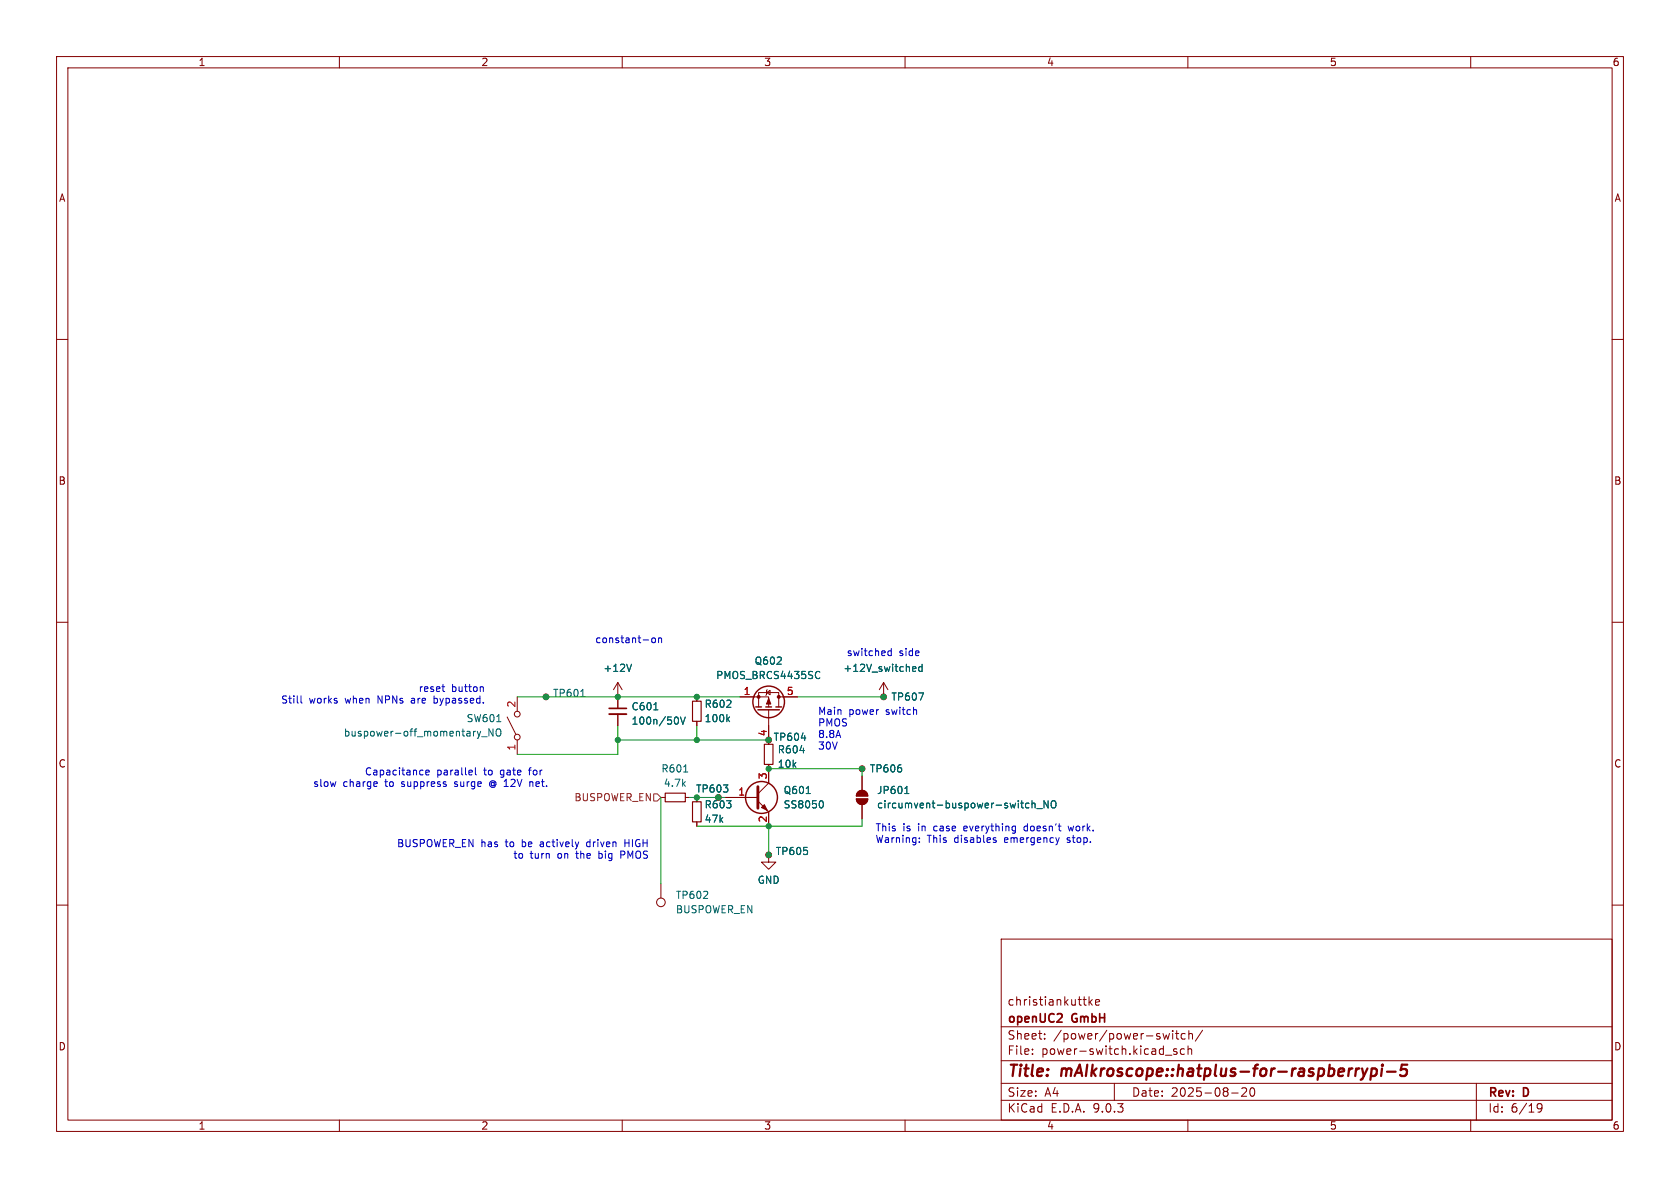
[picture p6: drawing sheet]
<svg xmlns="http://www.w3.org/2000/svg" width="297mm" height="210mm" viewBox="0 0 297 210" stroke-linecap="round" stroke-linejoin="round" font-family="sans-serif">
<g fill="none" stroke="#840000" stroke-width=".18">
<path d="M10 10h277v190h-277zM12 12h273v186h-273zM60 10v2M110 10v2M160 10v2M210 10v2M260 10v2M10 60h2M285 60h2M10 110h2M285 110h2M89.7 126.7l1.5 3.1"/>
<path d="M91.4 123.2v2.5M91.4 130.8v2.6M96.5 123.2h.1M109.2 123.2h.1M109.2 120.7v4.5M109.2 126.2v2.1M109.2 120.7l-.7 1.2M109.2 120.7l.8 1.2M123.2 123.2v.8M123.2 127.5v.8M130.8 123.2h5.1v1.8M134.1 125v-2.6h3.6v2.6"/>
<path d="M135.5 122.4l.6-.4v.8zM135.6 121.9l-.1 .1v.8l-.1 .1M135.9 125.5v6.1M135.9 135.1v3.3l-1.9 1.9M137.7 123.2h3.3M152.4 135.9h.1M152.4 137.2v2.5M156.2 123.2h.1M156.2 120.7l-.8 1.2M156.2 120.7l.8 1.2M156.2 120.7v2.5M116.8 156.2v2.6"/>
<path d="M116.8 141h.8M121.2 141h.7M123.2 141v.7M123.2 145.3v.8M127 141h.1M128.3 141h5.7M134 141.6l1.9 1.9v2.6M135.9 151.1h.1M135.9 151.1v1.3h1.3l-1.3 1.3-1.3-1.3h1.3M151.4 141.2h2a1.02 1.02 0 0 1-1 1 1.02 1.02 0 0 1-1-1zM151.7 140a1.02 1.02 0 0 1 1.1-.2 1.02 1.02 0 0 1 .6 .9h-2zM152.4 142.2v2.6"/>
<path d="M10 160h2M177 166h108v32h-108zM191.5 176.7h.5M191.9 177.7h.1M192.5 176.2v1.5M192.7 177.1l.4 .6M193.1 176.7l-.6 .6M193.7 177.2l.7-.1-.1-.3-.4-.1-.2 .2v.7h.6M285 160h2M60 198v2M110 198v2M160 198v2"/>
<path d="M177 194.5h108M177 191.5h108M177 187.5h108M177 181.5h108M182.5 186.3v.1M182.5 185.5v.1M184.7 183.6v.1M184.7 182.8v.1M197 191.5v3M206 186.5h1.2M206.7 182.7l-.2 1M207.3 182.2v.1"/>
<path d="M207.3 182.7v1M207.8 182.7h.6M208 182.2v1.3l.4 .2M208 185.5l-.3-.1-.2 .2v.2l.5 .2v.3h-.5M209.4 185.5l-.4-.1-.3 .3v.4l.1 .2h.6M209.5 182.8l-.4-.1-.3 .3v.4l.2 .2h.5M210 198v2M210 185.5l.2-.1 .4 .1 .1 .9M210 184.9v1.5M210.2 182.8l.2-.1 .3 .1 .1 .9M210.2 182.2v1.5M212.6 182.1l-1.3 2"/>
<path d="M217.7 193.2h1.2M220.3 192.4v.5l-.8 .9h.9M221.1 192.4a.81 .81 0 0 0 .4 1.4l.2-.1 .1-.5-.1-.8M260 198v2M261 191.5v6.5M271.7 195.4l.3-.3 .5 .1a.99 .99 0 0 1-.3 1.4h-.3M271.7 195.7l.3 .3h.3l.3-.3"/>
<circle cx="91.4" cy="126.2" r=".51"/>
<circle cx="91.4" cy="130.3" r=".51"/>
<circle cx="96.5" cy="123.2" r=".51"/>
<circle cx="135.9" cy="130.8" r=".51"/>
<circle cx="152.4" cy="135.9" r=".51"/>
<circle cx="156.2" cy="123.2" r=".51"/>
<circle cx="116.8" cy="159.5" r=".76"/>
<circle cx="127" cy="141" r=".51"/>
<circle cx="135.9" cy="151.1" r=".51"/>
</g>
<path d="M241.8 188.9l-.7 1.3M242.5 189l.2-.1 .6 .1 .1 .3-.1 .5a.66 .66 0 0 1-.9 .3M242.5 188.9l-.2 2M244.3 188.9l-.1 1.3M244.4 188.2l-.1 .1 .1 .1M244.4 188.2l.1 .1-.1 .1M244.4 188.2v.2M245.2 189.4h1.5M248.8 188.2h-1l-.2 1 .3-.2 .7 .1 .1 .3-.1 .6-.3 .2h-.5l-.3-.2" fill="none" stroke="#840000" stroke-width=".4"/>
<path d="M107.7 125.2h3" fill="none" stroke="#840000" stroke-width=".3"/>
<path d="M107.7 126.2h3" fill="none" stroke="#840000" stroke-width=".33"/>
<g fill="none" stroke="#006464" stroke-width=".18">
<path d="M111.6 117.4l-.4 1.3M144.4 118.7h.3l.2 .1M144.9 119.8l-.2 .2-.3-.1M161.5 117.8l.4 .1v.2l-.6 .2M161.9 118.6l-.4 .1M163 117.9l-.3-.1-.3 .3 .1 .5h.5M163 117.4v1.3M85 129.3l-.3 .8M85.2 130.2h.9M87.2 128.8v1.3l-.8-1.3v1.3M87.8 129l.2-.2a.43 .43 0 0 1 .5 .5v.4a.42 .42 0 0 1-.4 .4 .42 .42 0 0 1-.4-.4zM87.8 127.6h.7"/>
<path d="M102.7 123.1h.7M115.6 125.5h.7M119.6 126.7a.79 .79 0 0 1 0 1.3M120.3 126.7l.4 1.3 .4-1.3M120.9 136.5h.7M128.6 127.1l.4 .5M129 126.7l-.5 .5M141.4 132.7h.8M141.7 130.5h.7M160.2 139.2l.1-.2v1.3M162.4 122.5h.9l-.6 1.3M142.5 140.3h.8"/>
<path d="M145.3 141.5a.79 .79 0 0 1 0 1.3M159.9 140.3h.8M181.4 142.8h.5M181.4 142h.5M182.4 142.1l.2-.1h.3l.1 .8M182.4 141.5v1.3M183.3 142.9h1M185.3 141.5v1.3l-.7-1.3v1.3M186 141.6l.1-.1a.43 .43 0 0 1 .6 .5v.4a.42 .42 0 0 1-.4 .4 .42 .42 0 0 1-.5-.4v-.4z"/>
</g>
<path d="M122.4 124h1.6v3.5h-1.6zM135.1 131.6h1.6v3.5h-1.6zM117.6 140.2h3.6v1.5h-3.6zM122.4 141.7h1.6v3.6h-1.6z" fill="none" stroke="#840000" stroke-width=".2"/>
<path d="M134 139.1v3.8" fill="none" stroke="#840000" stroke-width=".51"/>
<g fill="none" stroke="#840000" stroke-width=".25">
<path d="M133.6 125h1M134 125.5h3.8M135.4 125h1M137.2 125h1"/>
<circle cx="135.9" cy="124.1" r="2.79"/>
<circle cx="134.6" cy="141" r="2.82"/>
</g>
<g fill="#840000" stroke="#840000" stroke-width=".18">
<path d="M134.6 142.7l.5-.5 .5 1.1z"/>
<path d="M135.9 123.4l.4 1.1h-.8z"/>
<path d="M151.4 141.2h2a1.02 1.02 0 0 1-1 1 1.02 1.02 0 0 1-1-1z"/>
<path d="M151.7 140a1.02 1.02 0 0 1 1.1-.2 1.02 1.02 0 0 1 .6 .9h-2z"/>
<circle cx="137.7" cy="123.2" r=".25"/>
<circle cx="134.1" cy="123.2" r=".25"/>
</g>
<path d="M115.6 140.3h.6l.6 .7-.6 .6h-.6z" fill="none" stroke="#725600" stroke-width=".18"/>
<path d="M91.4 123.2h39.4M109.2 130.8h26.7M109.2 128.3v5.1h-17.8M123.2 128.3v2.5M135.9 135.9h16.5v1.3M141 123.2h15.2M116.8 141v15.2M121.9 141h6.4M135.9 146.1v5M152.4 144.8v1.3h-29.2" fill="none" stroke="#009600" stroke-width=".18"/>
<g fill="none" stroke="#0000c2" stroke-width=".18">
<path d="M115.3 112.8h.3l.3 .2v.4l-.3 .2h-.3l-.1-.2zM116.4 112.9l.2-.1h.3l.1 .8M116.4 112.8v.8M157 115.7l.2 .2 .4-.1M157.6 114.6v1.3M157.6 115.1h-.4l-.2 .2M53.2 123v1.1l.2 .2M66.5 138.2l.2 .3-.6 .1M66.6 139h-.1M74.7 136.1l.1 .1M74.8 136.9l-.1 .1M75.3 136.6l.6-.2-.1-.2-.3-.1-.2 .2v.6h.5"/>
<path d="M76.7 123v1.3M76.7 124.2l.2 .1M76.9 123.4l-.2 .1M78.1 121.4h.5M78.4 122.2h.2M83.3 136.1l.2 .3-.6 .2M83.4 136.9l-.1 .1M84 135.7v1.1l.2 .2M85.1 121.4l.3 .2v.6M86.9 138.1a.59 .59 0 0 0-.4 .5 .59 .59 0 0 0 .4 .6M93.7 138.2h.3l.2 .2M103.8 148.9l-.1 .2 .1 .5"/>
<path d="M109.7 151.1h.5M110.2 150.4h-.5v1.3M110.5 148.4v1.3M110.5 149h.7M162.5 148.8v.1M162.5 148.1v.2M175.8 148.5l.3 .1v.1l-.1 .2h-.3M181.2 146.1l-.2 .2 .2 .5M187.3 148.1l-.3 .8M188.8 146l.3 .9 .2-.6"/>
</g>
<g fill="#009600" stroke="#009600" stroke-width=".18">
<circle cx="96.5" cy="123.2" r=".46"/>
<circle cx="109.2" cy="123.2" r=".46"/>
<circle cx="109.2" cy="130.8" r=".46"/>
<circle cx="123.2" cy="123.2" r=".46"/>
<circle cx="123.2" cy="130.8" r=".46"/>
<circle cx="127" cy="141" r=".46"/>
<circle cx="123.2" cy="141" r=".46"/>
<circle cx="152.4" cy="135.9" r=".46"/>
<circle cx="135.9" cy="135.9" r=".46"/>
<circle cx="135.9" cy="130.8" r=".46"/>
<circle cx="135.9" cy="151.1" r=".46"/>
<circle cx="156.2" cy="123.2" r=".46"/>
<circle cx="135.9" cy="146.1" r=".46"/>
</g>
<g font-size="2.8" fill="#840000">
<text x="178" y="190.9">Title:</text>
<text x="187.7" y="190.9">mAIkroscope::hatplus-for-raspberrypi-5</text>
</g>
<g font-size="2.1" fill="#840000">
<text x="178" y="178">christiankuttke</text>
<text x="178" y="184">Sheet:</text>
<text x="178" y="181.2">openUC2</text>
<text x="186.2" y="184">/power/power-switch/</text>
<text x="189.6" y="181.2">GmbH</text>
<text x="178" y="186.7">File:</text>
<text x="184.1" y="186.7">power-switch.kicad_sch</text>
<text x="178" y="196.9">KiCad</text>
<text x="178" y="194.1">Size:</text>
<text x="184.7" y="194.1">A4</text>
<text x="185.7" y="196.9">E.D.A.</text>
<text x="193.3" y="196.9">9.0.3</text>
<text x="200" y="194.1">Date:</text>
<text x="207" y="194.1">2025-08-20</text>
<text x="263" y="194.3">Rev:</text>
<text x="263" y="196.9">Id:</text>
<text x="267.1" y="196.9">6/19</text>
<text x="269.4" y="194.3">D</text>
</g>
<g font-size="1.8" fill="#840000">
<text x="35" y="11.9">1</text>
<text x="85" y="11.9">2</text>
<text x="135" y="11.9">3</text>
<text x="185" y="11.9">4</text>
<text x="235" y="11.9">5</text>
<text x="285" y="11.9">6</text>
<text x="10.3" y="35.9">A</text>
<text x="285.3" y="35.9">A</text>
<text x="10.3" y="85.9">B</text>
<text x="285.3" y="85.9">B</text>
<text x="135.6" y="130.2" transform="rotate(-90 135.6 130.2)">4</text>
<text x="10.3" y="135.9">C</text>
<text x="285.3" y="135.9">C</text>
<text x="10.3" y="185.9">D</text>
<text x="285.3" y="185.9">D</text>
<text x="35" y="199.9">1</text>
<text x="85" y="199.9">2</text>
<text x="135" y="199.9">3</text>
<text x="185" y="199.9">4</text>
<text x="235" y="199.9">5</text>
<text x="285" y="199.9">6</text>
</g>
<g font-size="1.8" fill="#0000c2">
<text x="105.1" y="113.9">constant-on</text>
<text x="149.6" y="116.2">switched</text>
<text x="158.9" y="116.2">side</text>
<text x="49.6" y="124.6">Still</text>
<text x="54.6" y="124.6">works</text>
<text x="61.1" y="124.6">when</text>
<text x="67" y="124.6">NPNs</text>
<text x="73.2" y="124.6">are</text>
<text x="73.9" y="122.5">reset</text>
<text x="77.4" y="124.6">bypassed.</text>
<text x="79.8" y="122.5">button</text>
<text x="144.5" y="126.6">Main</text>
<text x="144.5" y="128.6">PMOS</text>
<text x="144.5" y="130.7">8.8A</text>
<text x="150.1" y="126.6">power</text>
<text x="156.7" y="126.6">switch</text>
<text x="64.4" y="137.2">Capacitance</text>
<text x="77.2" y="137.2">parallel</text>
<text x="85.7" y="137.2">to</text>
<text x="88.7" y="137.2">gate</text>
<text x="94" y="137.2">for</text>
<text x="144.5" y="132.7">30V</text>
<text x="55.3" y="139.2">slow</text>
<text x="60.6" y="139.2">charge</text>
<text x="68.2" y="139.2">to</text>
<text x="71.2" y="139.2">suppress</text>
<text x="80.8" y="139.2">surge</text>
<text x="87.2" y="139.2">@ 12V</text>
<text x="94.7" y="139.2">net.</text>
<text x="70.1" y="150">BUSPOWER_EN has</text>
<text x="89.5" y="150">to</text>
<text x="92.5" y="150">be</text>
<text x="95.9" y="150">actively</text>
<text x="104.4" y="150">driven</text>
<text x="111.3" y="150">HIGH</text>
<text x="154.7" y="147.2">This</text>
<text x="154.7" y="149.2">Warning:</text>
<text x="159.6" y="147.2">is</text>
<text x="162.4" y="147.2">in</text>
<text x="163.9" y="149.2">This</text>
<text x="165.3" y="147.2">case</text>
<text x="168.8" y="149.2">disables</text>
<text x="170.9" y="147.2">everything</text>
<text x="177.9" y="149.2">emergency</text>
<text x="181.7" y="147.2">doesn't</text>
<text x="189.1" y="149.2">stop.</text>
<text x="189.8" y="147.2">work.</text>
<text x="90.7" y="152">to</text>
<text x="93.7" y="152">turn</text>
<text x="98.7" y="152">on</text>
<text x="102.2" y="152">the</text>
<text x="106.3" y="152">big</text>
<text x="110.4" y="152">PMOS</text>
</g>
<g font-size="1.8" fill="#006464">
<text x="106.6" y="119">+12V</text>
<text x="133.3" y="117.7">Q602</text>
<text x="149" y="119">+12V_switched</text>
<text x="97.7" y="123.4">TP601</text>
<text x="111.6" y="125.8">C601</text>
<text x="124.5" y="125.3">R602</text>
<text x="126.5" y="120.2">PMOS_BRCS4435SC</text>
<text x="157.5" y="124.1">TP607</text>
<text x="60.7" y="130.4">buspower-off_momentary_NO</text>
<text x="82.4" y="127.9">SW601</text>
<text x="111.6" y="128.3">100n/50V</text>
<text x="124.5" y="127.9">100k</text>
<text x="136.7" y="131.2">TP604</text>
<text x="116.8" y="136.8">R601</text>
<text x="137.4" y="133.4">R604</text>
<text x="137.4" y="135.9">10k</text>
<text x="153.7" y="136.8">TP606</text>
<text x="117.3" y="139.3">4.7k</text>
<text x="122.9" y="140.3">TP603</text>
<text x="124.5" y="143.1">R603</text>
<text x="138.4" y="140.6">Q601</text>
<text x="138.4" y="143.1">SS8050</text>
<text x="154.9" y="140.6">JP601</text>
<text x="154.9" y="143.1">circumvent-buspower-switch_NO</text>
<text x="124.5" y="145.6">47k</text>
<text x="137" y="151.3">TP605</text>
<text x="119.4" y="159.1">TP602</text>
<text x="119.4" y="161.6">BUSPOWER_EN</text>
<text x="133.9" y="156.4">GND</text>
</g>
<g font-size="1.8" fill="#a90000">
<text x="91.2" y="125.2" transform="rotate(-90 91.2 125.2)">2</text>
<text x="131.4" y="122.9">1</text>
<text x="139" y="122.9">5</text>
<text x="91.2" y="132.8" transform="rotate(-90 91.2 132.8)">1</text>
<text x="135.6" y="137.9" transform="rotate(-90 135.6 137.9)">3</text>
<text x="130.4" y="140.7">1</text>
<text x="135.6" y="145.5" transform="rotate(-90 135.6 145.5)">2</text>
</g>
<text font-size="1.8" fill="#725600" x="101.4" y="141.8">BUSPOWER_EN</text>
</svg>
